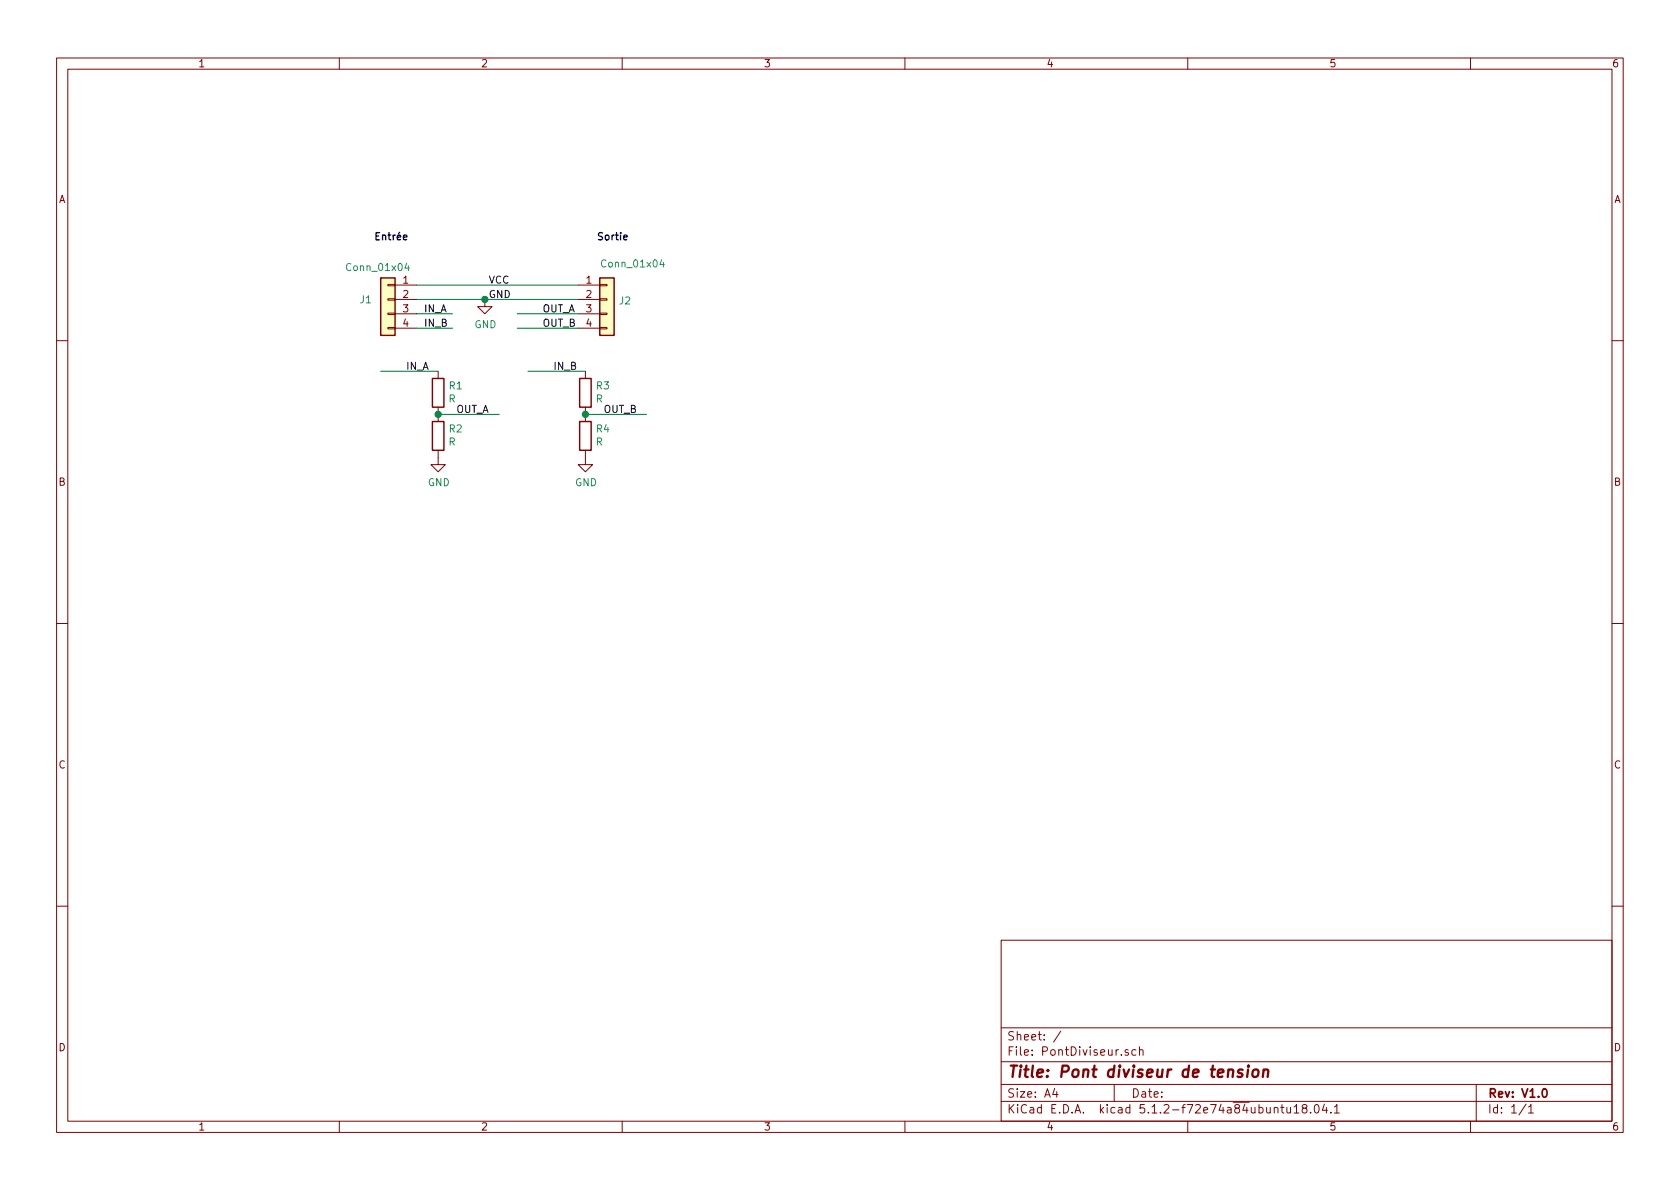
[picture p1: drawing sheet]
EESchema Schematic File Version 4
LIBS:PontDiviseur-cache
EELAYER 29 0
EELAYER END
$Descr A4 11693 8268
encoding utf-8
Sheet 1 1
Title "Pont diviseur de tension"
Date ""
Rev "V1.0"
Comp ""
Comment1 ""
Comment2 ""
Comment3 ""
Comment4 ""
$EndDescr
$Comp
L CRLG-Connectors:Conn_01x04 J1
U 1 1
P 2700 2075
F 0 "J1" H 2900 2075 50  0000 R CNN
F 1 "Conn_01x04" H 3000 2300 50  0000 R CNN
F 2 "Connector_Molex:Molex_KK-254_AE-6410-04A_1x04_P2.54mm_Vertical" H 2700 2075 50  0001 C CNN
F 3 "" H 2700 2075 50  0001 C CNN
	1    2700 2075
	-1   0    0    -1  
$EndComp
$Comp
L CRLG-Connectors:Conn_01x04 J2
U 1 1
P 4225 2075
F 0 "J2" H 4305 2067 50  0000 L CNN
F 1 "Conn_01x04" H 4175 2325 50  0000 L CNN
F 2 "Connector_Molex:Molex_KK-254_AE-6410-04A_1x04_P2.54mm_Vertical" H 4225 2075 50  0001 C CNN
F 3 "" H 4225 2075 50  0001 C CNN
	1    4225 2075
	1    0    0    -1  
$EndComp
Wire Wire Line
	2900 1975 4025 1975
Wire Wire Line
	4025 2075 3375 2075
Text Notes 2600 1675 0    50   ~ 10
Entrée
Text Notes 4150 1675 0    50   ~ 10
Sortie
$Comp
L CRLG-Passive:R R1
U 1 1
P 3050 2725
F 0 "R1" H 2980 2679 50  0000 R CNN
F 1 "R" H 2980 2770 50  0000 R CNN
F 2 "Resistor_SMD:R_1206_3216Metric" V 2980 2725 50  0001 C CNN
F 3 "" H 3050 2725 50  0001 C CNN
	1    3050 2725
	-1   0    0    1   
$EndComp
$Comp
L CRLG-Passive:R R2
U 1 1
P 3050 3025
F 0 "R2" H 2980 2979 50  0000 R CNN
F 1 "R" H 2980 3070 50  0000 R CNN
F 2 "Resistor_SMD:R_1206_3216Metric" V 2980 3025 50  0001 C CNN
F 3 "" H 3050 3025 50  0001 C CNN
	1    3050 3025
	-1   0    0    1   
$EndComp
Text Label 3400 1975 0    50   ~ 0
VCC
Text Label 3400 2075 0    50   ~ 0
GND
Wire Wire Line
	4025 2175 3600 2175
Text Label 2950 2175 0    50   ~ 0
IN_A
Text Label 2950 2275 0    50   ~ 0
IN_B
Wire Wire Line
	2900 2275 3150 2275
Wire Wire Line
	2900 2175 3150 2175
Text Label 3775 2175 0    50   ~ 0
OUT_A
Text Label 3775 2275 0    50   ~ 0
OUT_B
Wire Wire Line
	4025 2275 3600 2275
$Comp
L power:GND #PWR01
U 1 1
P 3050 3175
F 0 "#PWR01" H 3050 2925 50  0001 C CNN
F 1 "GND" H 3055 3002 50  0000 C CNN
F 2 "" H 3050 3175 50  0001 C CNN
F 3 "" H 3050 3175 50  0001 C CNN
	1    3050 3175
	1    0    0    -1  
$EndComp
$Comp
L power:GND #PWR02
U 1 1
P 3375 2075
F 0 "#PWR02" H 3375 1825 50  0001 C CNN
F 1 "GND" H 3380 1902 50  0000 C CNN
F 2 "" H 3375 2075 50  0001 C CNN
F 3 "" H 3375 2075 50  0001 C CNN
	1    3375 2075
	1    0    0    -1  
$EndComp
Connection ~ 3375 2075
Wire Wire Line
	3375 2075 2900 2075
Text Label 2825 2575 0    50   ~ 0
IN_A
Wire Wire Line
	3050 2875 3475 2875
Connection ~ 3050 2875
Text Label 3175 2875 0    50   ~ 0
OUT_A
Wire Wire Line
	3050 2575 2650 2575
$Comp
L CRLG-Passive:R R3
U 1 1
P 4075 2725
F 0 "R3" H 4005 2679 50  0000 R CNN
F 1 "R" H 4005 2770 50  0000 R CNN
F 2 "Resistor_SMD:R_1206_3216Metric" V 4005 2725 50  0001 C CNN
F 3 "" H 4075 2725 50  0001 C CNN
	1    4075 2725
	-1   0    0    1   
$EndComp
$Comp
L CRLG-Passive:R R4
U 1 1
P 4075 3025
F 0 "R4" H 4005 2979 50  0000 R CNN
F 1 "R" H 4005 3070 50  0000 R CNN
F 2 "Resistor_SMD:R_1206_3216Metric" V 4005 3025 50  0001 C CNN
F 3 "" H 4075 3025 50  0001 C CNN
	1    4075 3025
	-1   0    0    1   
$EndComp
$Comp
L power:GND #PWR03
U 1 1
P 4075 3175
F 0 "#PWR03" H 4075 2925 50  0001 C CNN
F 1 "GND" H 4080 3002 50  0000 C CNN
F 2 "" H 4075 3175 50  0001 C CNN
F 3 "" H 4075 3175 50  0001 C CNN
	1    4075 3175
	1    0    0    -1  
$EndComp
Text Label 3850 2575 0    50   ~ 0
IN_B
Wire Wire Line
	4075 2875 4500 2875
Connection ~ 4075 2875
Text Label 4200 2875 0    50   ~ 0
OUT_B
Wire Wire Line
	4075 2575 3675 2575
$EndSCHEMATC
